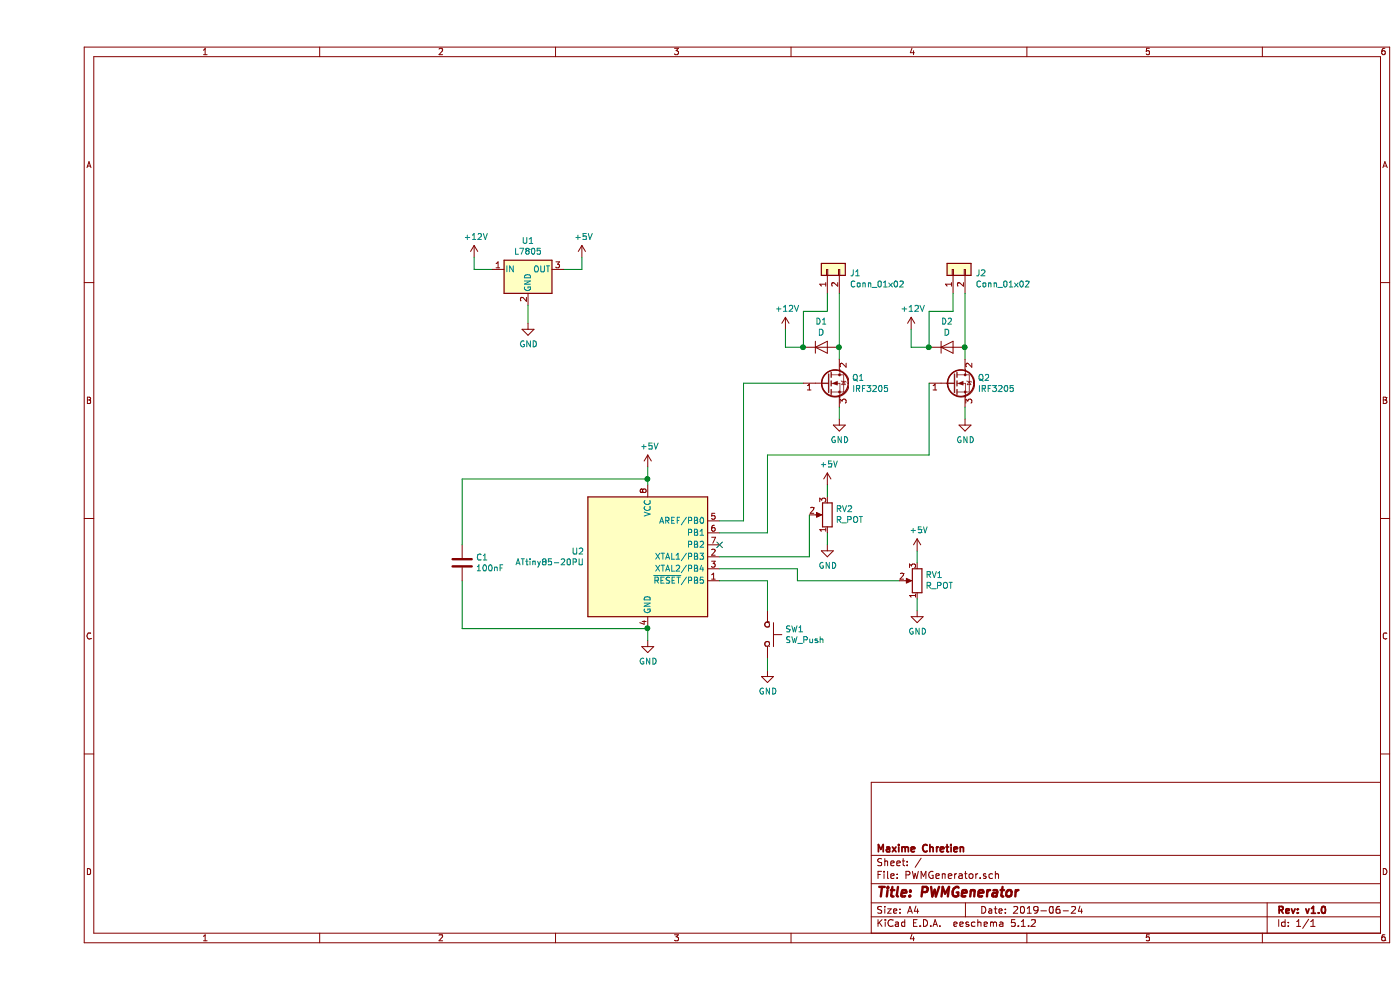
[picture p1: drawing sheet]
EESchema Schematic File Version 4
LIBS:PWMGenerator-cache
EELAYER 29 0
EELAYER END
$Descr A4 11693 8268
encoding utf-8
Sheet 1 1
Title "PWMGenerator"
Date "2019-06-24"
Rev "v1.0"
Comp "Maxime Chretien"
Comment1 ""
Comment2 ""
Comment3 ""
Comment4 ""
$EndDescr
$Comp
L MCU_Microchip_ATtiny:ATtiny85-20PU U2
U 1 1
P 5100 4650
F 0 "U2" H 4571 4696 50  0000 R CNN
F 1 "ATtiny85-20PU" H 4571 4605 50  0000 R CNN
F 2 "Package_DIP:DIP-8_W7.62mm" H 5100 4650 50  0001 C CIN
F 3 "http://ww1.microchip.com/downloads/en/DeviceDoc/atmel-2586-avr-8-bit-microcontroller-attiny25-attiny45-attiny85_datasheet.pdf" H 5100 4650 50  0001 C CNN
	1    5100 4650
	1    0    0    -1  
$EndComp
$Comp
L Transistor_FET:IRF3205 Q2
U 1 1
P 7650 3200
F 0 "Q2" H 7856 3246 50  0000 L CNN
F 1 "IRF3205" H 7856 3155 50  0000 L CNN
F 2 "Package_TO_SOT_THT:TO-220-3_Vertical" H 7900 3125 50  0001 L CIN
F 3 "http://www.irf.com/product-info/datasheets/data/irf3205.pdf" H 7650 3200 50  0001 L CNN
	1    7650 3200
	1    0    0    -1  
$EndComp
$Comp
L Device:D D2
U 1 1
P 7600 2900
F 0 "D2" H 7600 3116 50  0000 C CNN
F 1 "D" H 7600 3025 50  0000 C CNN
F 2 "" H 7600 2900 50  0001 C CNN
F 3 "~" H 7600 2900 50  0001 C CNN
	1    7600 2900
	1    0    0    -1  
$EndComp
$Comp
L Device:R_POT RV1
U 1 1
P 7350 4850
F 0 "RV1" H 7280 4804 50  0000 R CNN
F 1 "R_POT" H 7280 4895 50  0000 R CNN
F 2 "" H 7350 4850 50  0001 C CNN
F 3 "~" H 7350 4850 50  0001 C CNN
	1    7350 4850
	-1   0    0    1   
$EndComp
$Comp
L Switch:SW_Push SW1
U 1 1
P 6100 5300
F 0 "SW1" V 6054 5448 50  0000 L CNN
F 1 "SW_Push" V 6145 5448 50  0000 L CNN
F 2 "" H 6100 5500 50  0001 C CNN
F 3 "~" H 6100 5500 50  0001 C CNN
	1    6100 5300
	0    1    1    0   
$EndComp
$Comp
L power:GND #PWR02
U 1 1
P 4100 2700
F 0 "#PWR02" H 4100 2450 50  0001 C CNN
F 1 "GND" H 4105 2527 50  0000 C CNN
F 2 "" H 4100 2700 50  0001 C CNN
F 3 "" H 4100 2700 50  0001 C CNN
	1    4100 2700
	1    0    0    -1  
$EndComp
$Comp
L power:+12V #PWR01
U 1 1
P 3650 2150
F 0 "#PWR01" H 3650 2000 50  0001 C CNN
F 1 "+12V" H 3665 2323 50  0000 C CNN
F 2 "" H 3650 2150 50  0001 C CNN
F 3 "" H 3650 2150 50  0001 C CNN
	1    3650 2150
	1    0    0    -1  
$EndComp
Wire Wire Line
	6100 5100 6100 4850
Wire Wire Line
	6100 4850 5700 4850
Wire Wire Line
	7750 2900 7750 3000
Connection ~ 7750 2900
Wire Wire Line
	7450 2600 7650 2600
Wire Wire Line
	6400 2600 6600 2600
Wire Wire Line
	6400 3200 5900 3200
Wire Wire Line
	5900 3200 5900 4350
Wire Wire Line
	5900 4350 5700 4350
Wire Wire Line
	7450 3200 7450 3800
Wire Wire Line
	6100 3800 6100 4450
Wire Wire Line
	6100 4450 5700 4450
$Comp
L Regulator_Linear:L7805 U1
U 1 1
P 4100 2250
F 0 "U1" H 4100 2492 50  0000 C CNN
F 1 "L7805" H 4100 2401 50  0000 C CNN
F 2 "" H 4125 2100 50  0001 L CIN
F 3 "http://www.st.com/content/ccc/resource/technical/document/datasheet/41/4f/b3/b0/12/d4/47/88/CD00000444.pdf/files/CD00000444.pdf/jcr:content/translations/en.CD00000444.pdf" H 4100 2200 50  0001 C CNN
	1    4100 2250
	1    0    0    -1  
$EndComp
Wire Wire Line
	7450 2600 7450 2900
Wire Wire Line
	6400 2600 6400 2900
$Comp
L power:+5V #PWR03
U 1 1
P 4550 2150
F 0 "#PWR03" H 4550 2000 50  0001 C CNN
F 1 "+5V" H 4565 2323 50  0000 C CNN
F 2 "" H 4550 2150 50  0001 C CNN
F 3 "" H 4550 2150 50  0001 C CNN
	1    4550 2150
	1    0    0    -1  
$EndComp
$Comp
L power:+5V #PWR012
U 1 1
P 7350 4600
F 0 "#PWR012" H 7350 4450 50  0001 C CNN
F 1 "+5V" H 7365 4773 50  0000 C CNN
F 2 "" H 7350 4600 50  0001 C CNN
F 3 "" H 7350 4600 50  0001 C CNN
	1    7350 4600
	1    0    0    -1  
$EndComp
$Comp
L power:+5V #PWR04
U 1 1
P 5100 3900
F 0 "#PWR04" H 5100 3750 50  0001 C CNN
F 1 "+5V" H 5115 4073 50  0000 C CNN
F 2 "" H 5100 3900 50  0001 C CNN
F 3 "" H 5100 3900 50  0001 C CNN
	1    5100 3900
	1    0    0    -1  
$EndComp
$Comp
L power:GND #PWR05
U 1 1
P 5100 5350
F 0 "#PWR05" H 5100 5100 50  0001 C CNN
F 1 "GND" H 5105 5177 50  0000 C CNN
F 2 "" H 5100 5350 50  0001 C CNN
F 3 "" H 5100 5350 50  0001 C CNN
	1    5100 5350
	1    0    0    -1  
$EndComp
$Comp
L power:GND #PWR06
U 1 1
P 6100 5600
F 0 "#PWR06" H 6100 5350 50  0001 C CNN
F 1 "GND" H 6105 5427 50  0000 C CNN
F 2 "" H 6100 5600 50  0001 C CNN
F 3 "" H 6100 5600 50  0001 C CNN
	1    6100 5600
	1    0    0    -1  
$EndComp
$Comp
L power:GND #PWR013
U 1 1
P 7350 5100
F 0 "#PWR013" H 7350 4850 50  0001 C CNN
F 1 "GND" H 7355 4927 50  0000 C CNN
F 2 "" H 7350 5100 50  0001 C CNN
F 3 "" H 7350 5100 50  0001 C CNN
	1    7350 5100
	1    0    0    -1  
$EndComp
$Comp
L power:GND #PWR014
U 1 1
P 7750 3500
F 0 "#PWR014" H 7750 3250 50  0001 C CNN
F 1 "GND" H 7755 3327 50  0000 C CNN
F 2 "" H 7750 3500 50  0001 C CNN
F 3 "" H 7750 3500 50  0001 C CNN
	1    7750 3500
	1    0    0    -1  
$EndComp
$Comp
L power:+12V #PWR07
U 1 1
P 6250 2750
F 0 "#PWR07" H 6250 2600 50  0001 C CNN
F 1 "+12V" H 6265 2923 50  0000 C CNN
F 2 "" H 6250 2750 50  0001 C CNN
F 3 "" H 6250 2750 50  0001 C CNN
	1    6250 2750
	1    0    0    -1  
$EndComp
$Comp
L power:+12V #PWR011
U 1 1
P 7300 2750
F 0 "#PWR011" H 7300 2600 50  0001 C CNN
F 1 "+12V" H 7315 2923 50  0000 C CNN
F 2 "" H 7300 2750 50  0001 C CNN
F 3 "" H 7300 2750 50  0001 C CNN
	1    7300 2750
	1    0    0    -1  
$EndComp
Wire Wire Line
	6100 5500 6100 5600
Wire Wire Line
	5100 5250 5100 5350
Wire Wire Line
	5100 3900 5100 4000
Wire Wire Line
	7750 3400 7750 3500
Wire Wire Line
	7450 2900 7300 2900
Wire Wire Line
	7300 2900 7300 2750
Connection ~ 7450 2900
Wire Wire Line
	6400 2900 6250 2900
Wire Wire Line
	6250 2900 6250 2750
Connection ~ 6400 2900
$Comp
L Device:R_POT RV2
U 1 1
P 6600 4300
F 0 "RV2" H 6530 4254 50  0000 R CNN
F 1 "R_POT" H 6530 4345 50  0000 R CNN
F 2 "" H 6600 4300 50  0001 C CNN
F 3 "~" H 6600 4300 50  0001 C CNN
	1    6600 4300
	-1   0    0    1   
$EndComp
Wire Wire Line
	6700 3400 6700 3500
$Comp
L power:GND #PWR010
U 1 1
P 6700 3500
F 0 "#PWR010" H 6700 3250 50  0001 C CNN
F 1 "GND" H 6705 3327 50  0000 C CNN
F 2 "" H 6700 3500 50  0001 C CNN
F 3 "" H 6700 3500 50  0001 C CNN
	1    6700 3500
	1    0    0    -1  
$EndComp
$Comp
L power:GND #PWR09
U 1 1
P 6600 4550
F 0 "#PWR09" H 6600 4300 50  0001 C CNN
F 1 "GND" H 6605 4377 50  0000 C CNN
F 2 "" H 6600 4550 50  0001 C CNN
F 3 "" H 6600 4550 50  0001 C CNN
	1    6600 4550
	1    0    0    -1  
$EndComp
$Comp
L power:+5V #PWR08
U 1 1
P 6600 4050
F 0 "#PWR08" H 6600 3900 50  0001 C CNN
F 1 "+5V" H 6615 4223 50  0000 C CNN
F 2 "" H 6600 4050 50  0001 C CNN
F 3 "" H 6600 4050 50  0001 C CNN
	1    6600 4050
	1    0    0    -1  
$EndComp
Wire Wire Line
	7450 3800 6100 3800
Connection ~ 6700 2900
Wire Wire Line
	6700 2900 6700 3000
$Comp
L Device:D D1
U 1 1
P 6550 2900
F 0 "D1" H 6550 3116 50  0000 C CNN
F 1 "D" H 6550 3025 50  0000 C CNN
F 2 "" H 6550 2900 50  0001 C CNN
F 3 "~" H 6550 2900 50  0001 C CNN
	1    6550 2900
	1    0    0    -1  
$EndComp
$Comp
L Transistor_FET:IRF3205 Q1
U 1 1
P 6600 3200
F 0 "Q1" H 6806 3246 50  0000 L CNN
F 1 "IRF3205" H 6806 3155 50  0000 L CNN
F 2 "Package_TO_SOT_THT:TO-220-3_Vertical" H 6850 3125 50  0001 L CIN
F 3 "http://www.irf.com/product-info/datasheets/data/irf3205.pdf" H 6600 3200 50  0001 L CNN
	1    6600 3200
	1    0    0    -1  
$EndComp
Wire Wire Line
	7350 4600 7350 4700
Wire Wire Line
	7350 5000 7350 5100
Wire Wire Line
	6600 4050 6600 4150
Wire Wire Line
	6600 4450 6600 4550
Wire Wire Line
	6450 4300 6450 4650
Wire Wire Line
	6450 4650 5700 4650
Wire Wire Line
	7200 4850 6350 4850
Wire Wire Line
	6350 4850 6350 4750
Wire Wire Line
	6350 4750 5700 4750
Wire Wire Line
	4400 2250 4550 2250
Wire Wire Line
	4550 2250 4550 2150
Wire Wire Line
	3650 2150 3650 2250
Wire Wire Line
	3650 2250 3800 2250
$Comp
L Connector_Generic:Conn_01x02 J1
U 1 1
P 6600 2250
F 0 "J1" V 6564 2062 50  0000 R CNN
F 1 "Conn_01x02" V 6473 2062 50  0000 R CNN
F 2 "" H 6600 2250 50  0001 C CNN
F 3 "~" H 6600 2250 50  0001 C CNN
	1    6600 2250
	0    -1   -1   0   
$EndComp
$Comp
L Connector_Generic:Conn_01x02 J2
U 1 1
P 7650 2250
F 0 "J2" V 7614 2062 50  0000 R CNN
F 1 "Conn_01x02" V 7523 2062 50  0000 R CNN
F 2 "" H 7650 2250 50  0001 C CNN
F 3 "~" H 7650 2250 50  0001 C CNN
	1    7650 2250
	0    -1   -1   0   
$EndComp
Wire Wire Line
	7650 2450 7650 2600
Wire Wire Line
	7750 2450 7750 2900
Wire Wire Line
	6700 2450 6700 2900
Wire Wire Line
	6600 2450 6600 2600
NoConn ~ 5700 4550
Wire Wire Line
	4100 2550 4100 2700
$Comp
L Device:C C1
U 1 1
P 3550 4700
F 0 "C1" H 3665 4746 50  0000 L CNN
F 1 "100nF" H 3665 4655 50  0000 L CNN
F 2 "" H 3588 4550 50  0001 C CNN
F 3 "~" H 3550 4700 50  0001 C CNN
	1    3550 4700
	1    0    0    -1  
$EndComp
Wire Wire Line
	3550 4000 3550 4550
Connection ~ 5100 4000
Wire Wire Line
	5100 4000 5100 4050
Wire Wire Line
	3550 4850 3550 5250
Connection ~ 5100 5250
Wire Wire Line
	3550 4000 5100 4000
Wire Wire Line
	3550 5250 5100 5250
$EndSCHEMATC
